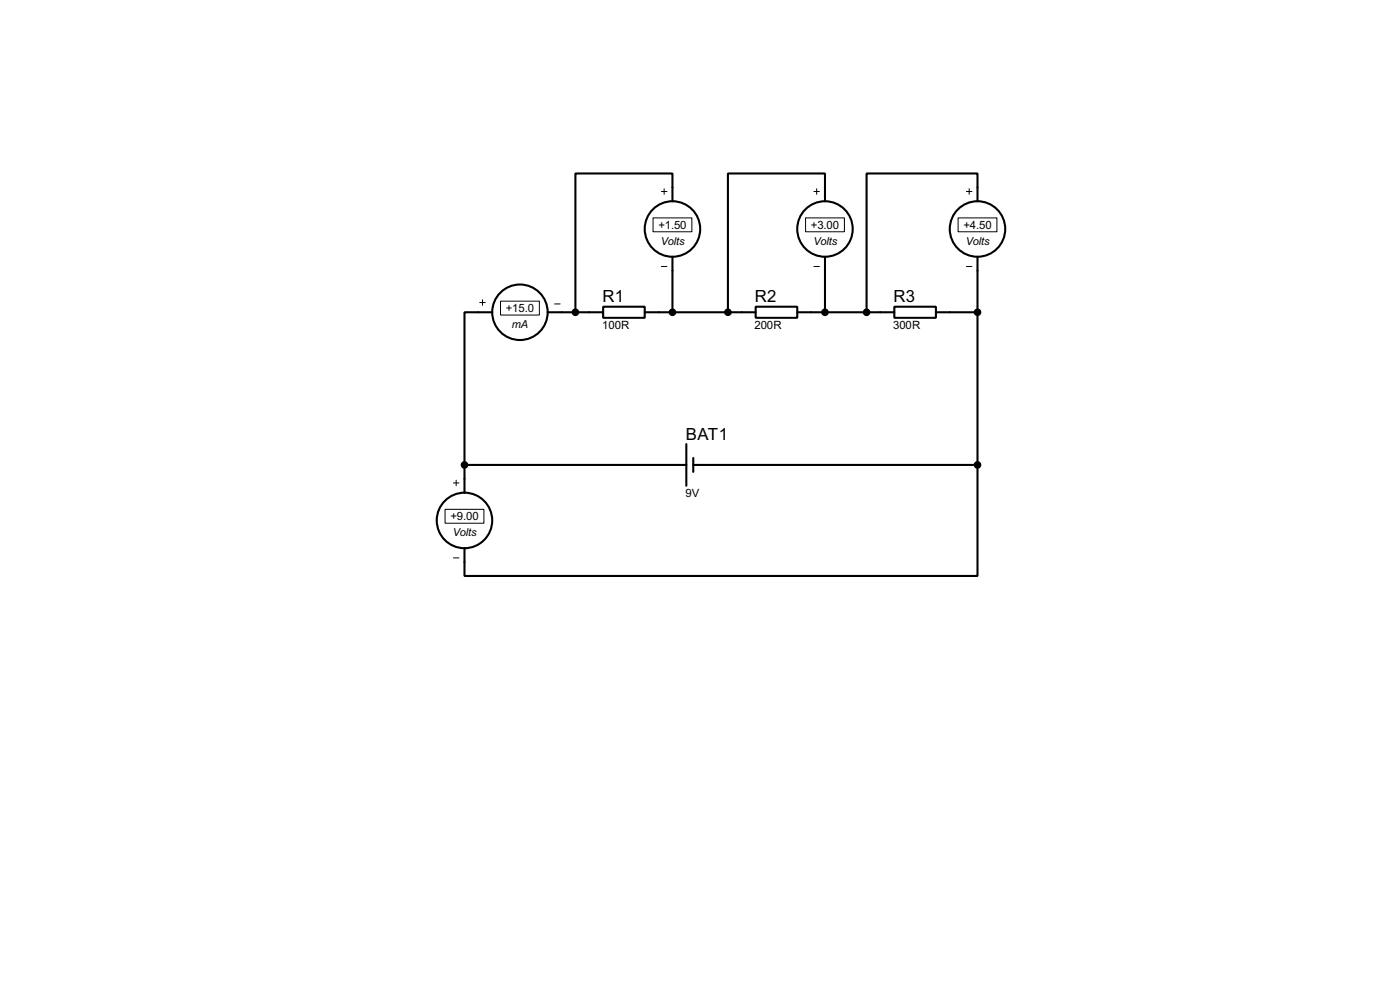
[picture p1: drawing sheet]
<svg xmlns="http://www.w3.org/2000/svg" width="256mm" height="180mm" viewBox="0 0 256 180" stroke-linecap="round" stroke-linejoin="round" font-family="sans-serif">
<g fill="none" stroke="#000" stroke-width=".38">
<path d="M123.2 36.8v-5.1h-17.8v25.4M151.1 36.8v-5.1h-17.8v25.4M179.1 36.8v-5.1h-20.4v25.4M90.2 57.1h-5.1v28M100.3 57.1h10.2M110.5 56.1h7.6v2.1h-7.6zM118.1 57.1h20.3M123.2 47v10.1M138.4 56.1h7.6v2.1h-7.6zM146 57.1h17.8M151.1 47v10.1M163.8 56.1h7.6v2.1h-7.6z"/>
<path d="M171.4 57.1h7.7M179.1 47v38.1M85.1 85.1h40.6M85.1 85.1v5.1M125.7 81.3v7.6M127 85.1h52.1M127 83.8v2.6M179.1 85.1v20.3h-94v-5.1"/>
<circle cx="95.2" cy="57.1" r="5.1"/>
<circle cx="123.2" cy="41.9" r="5.1"/>
<circle cx="151.1" cy="41.9" r="5.1"/>
<circle cx="179.1" cy="41.9" r="5.1"/>
<circle cx="85.1" cy="95.2" r="5.1"/>
</g>
<g fill="none" stroke="#000" stroke-width=".18">
<path d="M119.6 39.9h7.1v2.5h-7.1zM121.2 35.1h1M121.7 34.5v1.1M147.6 39.9h7.1v2.5h-7.1zM149.1 35.1h1M149.6 34.5v1.1M175.5 39.9h7.1v2.5h-7.1zM177 35.1h1.1M177.5 34.5v1.1M87.9 55.4h1M88.4 54.9v1M91.7 55.1h7.1v2.6h-7.1z"/>
<path d="M101.6 55.6h1M121.2 48.8h1M149.1 48.8h1M177 48.8h1.1M81.5 93.2h7.1v2.6h-7.1zM83.1 88.4h1M83.6 87.9v1M83.1 102.1h1"/>
</g>
<g fill="#000" stroke="#000" stroke-width=".38">
<circle cx="105.4" cy="57.1" r=".51"/>
<circle cx="123.2" cy="57.1" r=".51"/>
<circle cx="133.3" cy="57.1" r=".51"/>
<circle cx="151.1" cy="57.1" r=".51"/>
<circle cx="158.7" cy="57.1" r=".51"/>
<circle cx="179.1" cy="57.1" r=".51"/>
<circle cx="85.1" cy="85.1" r=".51"/>
<circle cx="179.1" cy="85.1" r=".51"/>
</g>
<g font-size="3.4">
<text x="110.4" y="55.3">R1</text>
<text x="138.3" y="55.3">R2</text>
<text x="163.7" y="55.3">R3</text>
<text x="125.6" y="80.5">BAT1</text>
</g>
<g font-size="2.3">
<text x="120.6" y="41.9">+1.50</text>
<text x="148.5" y="41.9">+3.00</text>
<text x="176.5" y="41.9">+4.50</text>
<text x="92.7" y="57.1">+15.0</text>
<text x="110.3" y="60.3">100R</text>
<text x="138.2" y="60.3">200R</text>
<text x="163.6" y="60.3">300R</text>
<text x="82.5" y="95.2">+9.00</text>
<text x="125.6" y="91">9V</text>
</g>
<g font-size="2.2">
<text x="121.1" y="44.8">Volts</text>
<text x="149" y="44.8">Volts</text>
<text x="176.9" y="44.8">Volts</text>
<text x="93.8" y="60.1">mA</text>
<text x="83" y="98.2">Volts</text>
</g>
</svg>
